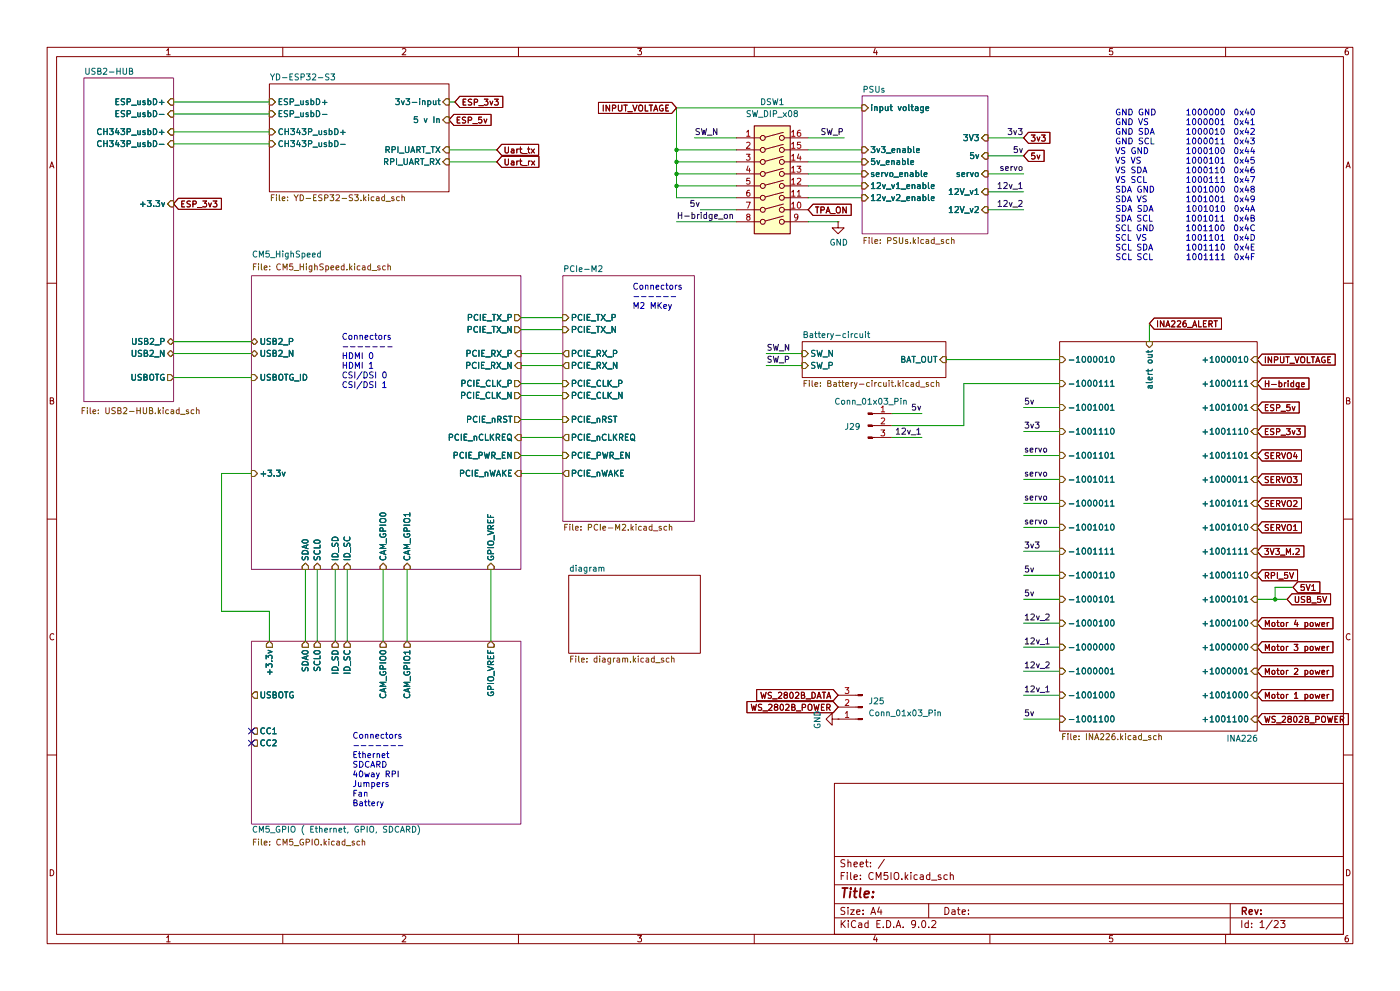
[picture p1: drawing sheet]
(kicad_sch
 (version 20250114)
 (generator "eeschema")
 (generator_version "9.0")
 (paper "A4")
 (lib_symbols
  (symbol "Connector:Conn_01x03_Pin"
   (pin_names
    (offset 1.016) (hide yes)) (exclude_from_sim no) (in_bom yes) (on_board yes)
   (property "Reference" "J" (at 0 5.08 0) (effects (font (size 1.27 1.27))))
   (property "Value" "Conn_01x03_Pin" (at 0 -5.08 0) (effects (font (size 1.27 1.27))))
   (property "Footprint" "" (at 0 0 0) (effects (font (size 1.27 1.27)) (hide yes)))
   (property "Datasheet" "~" (at 0 0 0) (effects (font (size 1.27 1.27)) (hide yes)))
   (property "Description" "Generic connector, single row, 01x03, script generated" (at 0 0 0) (effects (font (size 1.27 1.27)) (hide yes)))
   (property "ki_locked" "" (at 0 0 0) (effects (font (size 1.27 1.27))))
   (symbol "Conn_01x03_Pin_1_1"
    (rectangle (start 0.8636 2.667) (end 0 2.413) (stroke (width 0.1524) (type default)) (fill (type outline)))
    (rectangle (start 0.8636 0.127) (end 0 -0.127) (stroke (width 0.1524) (type default)) (fill (type outline)))
    (rectangle (start 0.8636 -2.413) (end 0 -2.667) (stroke (width 0.1524) (type default)) (fill (type outline)))
    (polyline (pts (xy 1.27 2.54) (xy 0.8636 2.54)) (stroke (width 0.1524) (type default)) (fill (type none)))
    (polyline (pts (xy 1.27 0) (xy 0.8636 0)) (stroke (width 0.1524) (type default)) (fill (type none)))
    (polyline (pts (xy 1.27 -2.54) (xy 0.8636 -2.54)) (stroke (width 0.1524) (type default)) (fill (type none)))
    (pin passive line (at 5.08 2.54 180) (length 3.81) (name "Pin_1" (effects (font (size 1.27 1.27)))) (number "1" (effects (font (size 1.27 1.27)))))
    (pin passive line (at 5.08 0 180) (length 3.81) (name "Pin_2" (effects (font (size 1.27 1.27)))) (number "2" (effects (font (size 1.27 1.27)))))
    (pin passive line (at 5.08 -2.54 180) (length 3.81) (name "Pin_3" (effects (font (size 1.27 1.27)))) (number "3" (effects (font (size 1.27 1.27))))))
   (embedded_fonts no))
  (symbol "Switch:SW_DIP_x08"
   (pin_names
    (offset 0) (hide yes)) (exclude_from_sim no) (in_bom yes) (on_board yes)
   (property "Reference" "SW" (at 0 13.97 0) (effects (font (size 1.27 1.27))))
   (property "Value" "SW_DIP_x08" (at 0 -11.43 0) (effects (font (size 1.27 1.27))))
   (property "Footprint" "" (at 0 0 0) (effects (font (size 1.27 1.27)) (hide yes)))
   (property "Datasheet" "~" (at 0 0 0) (effects (font (size 1.27 1.27)) (hide yes)))
   (property "Description" "8x DIP Switch, Single Pole Single Throw (SPST) switch, small symbol" (at 0 0 0) (effects (font (size 1.27 1.27)) (hide yes)))
   (symbol "SW_DIP_x08_0_0"
    (circle (center -2.032 10.16) (radius 0.508) (stroke (width 0) (type default)) (fill (type none)))
    (circle (center -2.032 7.62) (radius 0.508) (stroke (width 0) (type default)) (fill (type none)))
    (circle (center -2.032 5.08) (radius 0.508) (stroke (width 0) (type default)) (fill (type none)))
    (circle (center -2.032 2.54) (radius 0.508) (stroke (width 0) (type default)) (fill (type none)))
    (circle (center -2.032 0) (radius 0.508) (stroke (width 0) (type default)) (fill (type none)))
    (circle (center -2.032 -2.54) (radius 0.508) (stroke (width 0) (type default)) (fill (type none)))
    (circle (center -2.032 -5.08) (radius 0.508) (stroke (width 0) (type default)) (fill (type none)))
    (circle (center -2.032 -7.62) (radius 0.508) (stroke (width 0) (type default)) (fill (type none)))
    (polyline (pts (xy -1.524 10.287) (xy 2.3622 11.3284)) (stroke (width 0) (type default)) (fill (type none)))
    (polyline (pts (xy -1.524 7.747) (xy 2.3622 8.7884)) (stroke (width 0) (type default)) (fill (type none)))
    (polyline (pts (xy -1.524 5.207) (xy 2.3622 6.2484)) (stroke (width 0) (type default)) (fill (type none)))
    (polyline (pts (xy -1.524 2.667) (xy 2.3622 3.7084)) (stroke (width 0) (type default)) (fill (type none)))
    (polyline (pts (xy -1.524 0.127) (xy 2.3622 1.1684)) (stroke (width 0) (type default)) (fill (type none)))
    (polyline (pts (xy -1.524 -2.3876) (xy 2.3622 -1.3462)) (stroke (width 0) (type default)) (fill (type none)))
    (polyline (pts (xy -1.524 -4.9276) (xy 2.3622 -3.8862)) (stroke (width 0) (type default)) (fill (type none)))
    (polyline (pts (xy -1.524 -7.4676) (xy 2.3622 -6.4262)) (stroke (width 0) (type default)) (fill (type none)))
    (circle (center 2.032 10.16) (radius 0.508) (stroke (width 0) (type default)) (fill (type none)))
    (circle (center 2.032 7.62) (radius 0.508) (stroke (width 0) (type default)) (fill (type none)))
    (circle (center 2.032 5.08) (radius 0.508) (stroke (width 0) (type default)) (fill (type none)))
    (circle (center 2.032 2.54) (radius 0.508) (stroke (width 0) (type default)) (fill (type none)))
    (circle (center 2.032 0) (radius 0.508) (stroke (width 0) (type default)) (fill (type none)))
    (circle (center 2.032 -2.54) (radius 0.508) (stroke (width 0) (type default)) (fill (type none)))
    (circle (center 2.032 -5.08) (radius 0.508) (stroke (width 0) (type default)) (fill (type none)))
    (circle (center 2.032 -7.62) (radius 0.508) (stroke (width 0) (type default)) (fill (type none))))
   (symbol "SW_DIP_x08_0_1"
    (rectangle (start -3.81 12.7) (end 3.81 -10.16) (stroke (width 0.254) (type default)) (fill (type background))))
   (symbol "SW_DIP_x08_1_1"
    (pin passive line (at -7.62 10.16 0) (length 5.08) (name "~" (effects (font (size 1.27 1.27)))) (number "1" (effects (font (size 1.27 1.27)))))
    (pin passive line (at -7.62 7.62 0) (length 5.08) (name "~" (effects (font (size 1.27 1.27)))) (number "2" (effects (font (size 1.27 1.27)))))
    (pin passive line (at -7.62 5.08 0) (length 5.08) (name "~" (effects (font (size 1.27 1.27)))) (number "3" (effects (font (size 1.27 1.27)))))
    (pin passive line (at -7.62 2.54 0) (length 5.08) (name "~" (effects (font (size 1.27 1.27)))) (number "4" (effects (font (size 1.27 1.27)))))
    (pin passive line (at -7.62 0 0) (length 5.08) (name "~" (effects (font (size 1.27 1.27)))) (number "5" (effects (font (size 1.27 1.27)))))
    (pin passive line (at -7.62 -2.54 0) (length 5.08) (name "~" (effects (font (size 1.27 1.27)))) (number "6" (effects (font (size 1.27 1.27)))))
    (pin passive line (at -7.62 -5.08 0) (length 5.08) (name "~" (effects (font (size 1.27 1.27)))) (number "7" (effects (font (size 1.27 1.27)))))
    (pin passive line (at -7.62 -7.62 0) (length 5.08) (name "~" (effects (font (size 1.27 1.27)))) (number "8" (effects (font (size 1.27 1.27)))))
    (pin passive line (at 7.62 10.16 180) (length 5.08) (name "~" (effects (font (size 1.27 1.27)))) (number "16" (effects (font (size 1.27 1.27)))))
    (pin passive line (at 7.62 7.62 180) (length 5.08) (name "~" (effects (font (size 1.27 1.27)))) (number "15" (effects (font (size 1.27 1.27)))))
    (pin passive line (at 7.62 5.08 180) (length 5.08) (name "~" (effects (font (size 1.27 1.27)))) (number "14" (effects (font (size 1.27 1.27)))))
    (pin passive line (at 7.62 2.54 180) (length 5.08) (name "~" (effects (font (size 1.27 1.27)))) (number "13" (effects (font (size 1.27 1.27)))))
    (pin passive line (at 7.62 0 180) (length 5.08) (name "~" (effects (font (size 1.27 1.27)))) (number "12" (effects (font (size 1.27 1.27)))))
    (pin passive line (at 7.62 -2.54 180) (length 5.08) (name "~" (effects (font (size 1.27 1.27)))) (number "11" (effects (font (size 1.27 1.27)))))
    (pin passive line (at 7.62 -5.08 180) (length 5.08) (name "~" (effects (font (size 1.27 1.27)))) (number "10" (effects (font (size 1.27 1.27)))))
    (pin passive line (at 7.62 -7.62 180) (length 5.08) (name "~" (effects (font (size 1.27 1.27)))) (number "9" (effects (font (size 1.27 1.27))))))
   (embedded_fonts no))
  (symbol "power:GND"
   (power)
   (pin_numbers (hide yes))
   (pin_names
    (offset 0) (hide yes)) (exclude_from_sim no) (in_bom yes) (on_board yes)
   (property "Reference" "#PWR" (at 0 -6.35 0) (effects (font (size 1.27 1.27)) (hide yes)))
   (property "Value" "GND" (at 0 -3.81 0) (effects (font (size 1.27 1.27))))
   (property "Footprint" "" (at 0 0 0) (effects (font (size 1.27 1.27)) (hide yes)))
   (property "Datasheet" "" (at 0 0 0) (effects (font (size 1.27 1.27)) (hide yes)))
   (property "Description" "Power symbol creates a global label with name \"GND\" , ground" (at 0 0 0) (effects (font (size 1.27 1.27)) (hide yes)))
   (symbol "GND_0_1"
    (polyline (pts (xy 0 0) (xy 0 -1.27) (xy 1.27 -1.27) (xy 0 -2.54) (xy -1.27 -1.27) (xy 0 -1.27)) (stroke (width 0) (type default)) (fill (type none))))
   (symbol "GND_1_1"
    (pin power_in line (at 0 0 270) (length 0) (name "~" (effects (font (size 1.27 1.27)))) (number "1" (effects (font (size 1.27 1.27))))))
   (embedded_fonts no)))
 (text "Connectors\n-------\nEthernet\nSDCARD\n40way RPI\nJumpers\nFan\nBattery"
  (exclude_from_sim no)
  (at 74.676 171.196 0)
  (effects (font (size 1.27 1.27)) (justify left bottom)))
 (text "Connectors\n------\nM2 MKey"
  (exclude_from_sim no)
  (at 134.112 65.786 0)
  (effects (font (size 1.27 1.27)) (justify left bottom)))
 (text "GND GND		1000000	0x40\nGND VS		1000001	0x41\nGND SDA		1000010	0x42\nGND SCL		1000011	0x43\nVS GND		1000100	0x44\nVS VS		1000101	0x45\nVS SDA		1000110	0x46\nVS SCL		1000111	0x47\nSDA GND		1001000	0x48\nSDA VS		1001001	0x49\nSDA SDA		1001010	0x4A\nSDA SCL		1001011	0x4B\nSCL GND		1001100	0x4C\nSCL VS		1001101	0x4D\nSCL SDA		1001110	0x4E\nSCL SCL		1001111	0x4F"
  (exclude_from_sim no)
  (at 251.46 39.37 0)
  (effects (font (size 1.27 1.27))))
 (text "Connectors\n-------\nHDMI 0\nHDMI 1\nCSI/DSI 0\nCSI/DSI 1"
  (exclude_from_sim no)
  (at 72.39 82.55 0)
  (effects (font (size 1.27 1.27)) (justify left bottom)))
 (junction
  (at 143.51 31.75)
  (diameter 0)
  (color 0 0 0 0))
 (junction
  (at 143.51 36.83)
  (diameter 0)
  (color 0 0 0 0))
 (junction
  (at 270.51 127)
  (diameter 0)
  (color 0 0 0 0))
 (junction
  (at 143.51 34.29)
  (diameter 0)
  (color 0 0 0 0))
 (junction
  (at 143.51 39.37)
  (diameter 0)
  (color 0 0 0 0))
 (no_connect
  (at 53.34 157.48))
 (no_connect
  (at 53.34 154.94))
 (wire
  (pts (xy 143.51 34.29) (xy 156.21 34.29))
  (stroke (width 0) (type default)))
 (wire
  (pts (xy 36.83 80.01) (xy 53.34 80.01))
  (stroke (width 0) (type default)))
 (wire
  (pts (xy 104.14 120.65) (xy 104.14 135.89))
  (stroke (width 0) (type solid)))
 (wire
  (pts (xy 171.45 31.75) (xy 182.88 31.75))
  (stroke (width 0) (type default)))
 (wire
  (pts (xy 162.56 74.93) (xy 170.18 74.93))
  (stroke (width 0) (type default)))
 (wire
  (pts (xy 224.79 76.2) (xy 200.66 76.2))
  (stroke (width 0) (type default)))
 (wire
  (pts (xy 110.49 77.47) (xy 119.38 77.47))
  (stroke (width 0) (type solid)))
 (wire
  (pts (xy 217.17 101.6) (xy 224.79 101.6))
  (stroke (width 0) (type default)))
 (wire
  (pts (xy 189.23 87.63) (xy 195.58 87.63))
  (stroke (width 0) (type default)))
 (wire
  (pts (xy 46.99 100.33) (xy 53.34 100.33))
  (stroke (width 0) (type default)))
 (wire
  (pts (xy 182.88 39.37) (xy 171.45 39.37))
  (stroke (width 0) (type default)))
 (wire
  (pts (xy 110.49 92.71) (xy 119.38 92.71))
  (stroke (width 0) (type solid)))
 (wire
  (pts (xy 224.79 127) (xy 217.17 127))
  (stroke (width 0) (type default)))
 (wire
  (pts (xy 217.17 106.68) (xy 224.79 106.68))
  (stroke (width 0) (type default)))
 (wire
  (pts (xy 64.77 120.65) (xy 64.77 135.89))
  (stroke (width 0) (type solid)))
 (wire
  (pts (xy 224.79 147.32) (xy 217.17 147.32))
  (stroke (width 0) (type default)))
 (wire
  (pts (xy 270.51 127) (xy 266.7 127))
  (stroke (width 0) (type default)))
 (wire
  (pts (xy 110.49 67.31) (xy 119.38 67.31))
  (stroke (width 0) (type solid)))
 (wire
  (pts (xy 217.17 96.52) (xy 224.79 96.52))
  (stroke (width 0) (type default)))
 (wire
  (pts (xy 224.79 132.08) (xy 217.17 132.08))
  (stroke (width 0) (type default)))
 (wire
  (pts (xy 143.51 46.99) (xy 156.21 46.99))
  (stroke (width 0) (type default)))
 (wire
  (pts (xy 171.45 46.99) (xy 177.8 46.99))
  (stroke (width 0) (type default)))
 (wire
  (pts (xy 36.83 72.39) (xy 53.34 72.39))
  (stroke (width 0) (type default)))
 (wire
  (pts (xy 96.52 21.59) (xy 95.25 21.59))
  (stroke (width 0) (type default)))
 (wire
  (pts (xy 73.66 120.65) (xy 73.66 135.89))
  (stroke (width 0) (type solid)))
 (wire
  (pts (xy 36.83 30.48) (xy 57.15 30.48))
  (stroke (width 0) (type default)))
 (wire
  (pts (xy 67.31 120.65) (xy 67.31 135.89))
  (stroke (width 0) (type solid)))
 (wire
  (pts (xy 243.84 68.58) (xy 243.84 72.39))
  (stroke (width 0) (type default)))
 (wire
  (pts (xy 209.55 29.21) (xy 217.17 29.21))
  (stroke (width 0) (type default)))
 (wire
  (pts (xy 182.88 22.86) (xy 143.51 22.86))
  (stroke (width 0) (type default)))
 (wire
  (pts (xy 110.49 81.28) (xy 119.38 81.28))
  (stroke (width 0) (type solid)))
 (wire
  (pts (xy 36.83 74.93) (xy 53.34 74.93))
  (stroke (width 0) (type default)))
 (wire
  (pts (xy 81.28 120.65) (xy 81.28 135.89))
  (stroke (width 0) (type default)))
 (wire
  (pts (xy 36.83 24.13) (xy 57.15 24.13))
  (stroke (width 0) (type default)))
 (wire
  (pts (xy 46.99 129.54) (xy 46.99 100.33))
  (stroke (width 0) (type default)))
 (wire
  (pts (xy 224.79 152.4) (xy 217.17 152.4))
  (stroke (width 0) (type default)))
 (wire
  (pts (xy 217.17 86.36) (xy 224.79 86.36))
  (stroke (width 0) (type default)))
 (wire
  (pts (xy 209.55 40.64) (xy 217.17 40.64))
  (stroke (width 0) (type default)))
 (wire
  (pts (xy 86.36 120.65) (xy 86.36 135.89))
  (stroke (width 0) (type default)))
 (wire
  (pts (xy 143.51 39.37) (xy 143.51 41.91))
  (stroke (width 0) (type default)))
 (wire
  (pts (xy 110.49 74.93) (xy 119.38 74.93))
  (stroke (width 0) (type solid)))
 (wire
  (pts (xy 171.45 34.29) (xy 182.88 34.29))
  (stroke (width 0) (type default)))
 (wire
  (pts (xy 143.51 39.37) (xy 156.21 39.37))
  (stroke (width 0) (type default)))
 (wire
  (pts (xy 224.79 116.84) (xy 217.17 116.84))
  (stroke (width 0) (type default)))
 (wire
  (pts (xy 162.56 77.47) (xy 170.18 77.47))
  (stroke (width 0) (type default)))
 (wire
  (pts (xy 110.49 88.9) (xy 119.38 88.9))
  (stroke (width 0) (type solid)))
 (wire
  (pts (xy 171.45 36.83) (xy 182.88 36.83))
  (stroke (width 0) (type default)))
 (wire
  (pts (xy 224.79 81.28) (xy 204.47 81.28))
  (stroke (width 0) (type default)))
 (wire
  (pts (xy 273.05 127) (xy 270.51 127))
  (stroke (width 0) (type default)))
 (wire
  (pts (xy 36.83 27.94) (xy 57.15 27.94))
  (stroke (width 0) (type default)))
 (wire
  (pts (xy 189.23 92.71) (xy 195.58 92.71))
  (stroke (width 0) (type default)))
 (wire
  (pts (xy 209.55 33.02) (xy 217.17 33.02))
  (stroke (width 0) (type default)))
 (wire
  (pts (xy 105.41 31.75) (xy 95.25 31.75))
  (stroke (width 0) (type default)))
 (wire
  (pts (xy 224.79 142.24) (xy 217.17 142.24))
  (stroke (width 0) (type default)))
 (wire
  (pts (xy 143.51 31.75) (xy 143.51 34.29))
  (stroke (width 0) (type default)))
 (wire
  (pts (xy 110.49 96.52) (xy 119.38 96.52))
  (stroke (width 0) (type default)))
 (wire
  (pts (xy 143.51 36.83) (xy 143.51 39.37))
  (stroke (width 0) (type default)))
 (wire
  (pts (xy 171.45 41.91) (xy 182.88 41.91))
  (stroke (width 0) (type default)))
 (wire
  (pts (xy 143.51 31.75) (xy 156.21 31.75))
  (stroke (width 0) (type default)))
 (wire
  (pts (xy 217.17 121.92) (xy 224.79 121.92))
  (stroke (width 0) (type default)))
 (wire
  (pts (xy 224.79 137.16) (xy 217.17 137.16))
  (stroke (width 0) (type default)))
 (wire
  (pts (xy 274.32 124.46) (xy 270.51 124.46))
  (stroke (width 0) (type default)))
 (wire
  (pts (xy 110.49 83.82) (xy 119.38 83.82))
  (stroke (width 0) (type solid)))
 (wire
  (pts (xy 36.83 21.59) (xy 57.15 21.59))
  (stroke (width 0) (type default)))
 (wire
  (pts (xy 71.12 120.65) (xy 71.12 135.89))
  (stroke (width 0) (type solid)))
 (wire
  (pts (xy 204.47 90.17) (xy 189.23 90.17))
  (stroke (width 0) (type default)))
 (wire
  (pts (xy 171.45 29.21) (xy 179.07 29.21))
  (stroke (width 0) (type default)))
 (wire
  (pts (xy 204.47 81.28) (xy 204.47 90.17))
  (stroke (width 0) (type default)))
 (wire
  (pts (xy 143.51 34.29) (xy 143.51 36.83))
  (stroke (width 0) (type default)))
 (wire
  (pts (xy 217.17 111.76) (xy 224.79 111.76))
  (stroke (width 0) (type default)))
 (wire
  (pts (xy 105.41 34.29) (xy 95.25 34.29))
  (stroke (width 0) (type default)))
 (wire
  (pts (xy 224.79 91.44) (xy 217.17 91.44))
  (stroke (width 0) (type default)))
 (wire
  (pts (xy 147.32 29.21) (xy 156.21 29.21))
  (stroke (width 0) (type default)))
 (wire
  (pts (xy 209.55 36.83) (xy 217.17 36.83))
  (stroke (width 0) (type default)))
 (wire
  (pts (xy 57.15 135.89) (xy 57.15 129.54))
  (stroke (width 0) (type default)))
 (wire
  (pts (xy 148.59 44.45) (xy 156.21 44.45))
  (stroke (width 0) (type default)))
 (wire
  (pts (xy 143.51 41.91) (xy 156.21 41.91))
  (stroke (width 0) (type default)))
 (wire
  (pts (xy 143.51 36.83) (xy 156.21 36.83))
  (stroke (width 0) (type default)))
 (wire
  (pts (xy 270.51 124.46) (xy 270.51 127))
  (stroke (width 0) (type default)))
 (wire
  (pts (xy 110.49 69.85) (xy 119.38 69.85))
  (stroke (width 0) (type solid)))
 (wire
  (pts (xy 209.55 44.45) (xy 217.17 44.45))
  (stroke (width 0) (type default)))
 (wire
  (pts (xy 57.15 129.54) (xy 46.99 129.54))
  (stroke (width 0) (type default)))
 (wire
  (pts (xy 110.49 100.33) (xy 119.38 100.33))
  (stroke (width 0) (type default)))
 (wire
  (pts (xy 143.51 22.86) (xy 143.51 31.75))
  (stroke (width 0) (type default)))
 (label "servo"
  (at 217.17 36.83 180)
  (effects (font (size 1.27 1.27)) (justify right bottom)))
 (label "SW_P"
  (at 179.07 29.21 180)
  (effects (font (size 1.27 1.27)) (justify right bottom)))
 (label "servo"
  (at 217.17 111.76 0)
  (effects (font (size 1.27 1.27)) (justify left bottom)))
 (label "5v"
  (at 195.58 87.63 180)
  (effects (font (size 1.27 1.27)) (justify right bottom)))
 (label "5v"
  (at 217.17 86.36 0)
  (effects (font (size 1.27 1.27)) (justify left bottom)))
 (label "5v"
  (at 217.17 152.4 0)
  (effects (font (size 1.27 1.27)) (justify left bottom)))
 (label "SW_N"
  (at 147.32 29.21 0)
  (effects (font (size 1.27 1.27)) (justify left bottom)))
 (label "servo"
  (at 217.17 101.6 0)
  (effects (font (size 1.27 1.27)) (justify left bottom)))
 (label "12v_2"
  (at 217.17 44.45 180)
  (effects (font (size 1.27 1.27)) (justify right bottom)))
 (label "SW_N"
  (at 162.56 74.93 0)
  (effects (font (size 1.27 1.27)) (justify left bottom)))
 (label "3v3"
  (at 217.17 29.21 180)
  (effects (font (size 1.27 1.27)) (justify right bottom)))
 (label "5v"
  (at 217.17 121.92 0)
  (effects (font (size 1.27 1.27)) (justify left bottom)))
 (label "SW_P"
  (at 162.56 77.47 0)
  (effects (font (size 1.27 1.27)) (justify left bottom)))
 (label "servo"
  (at 217.17 96.52 0)
  (effects (font (size 1.27 1.27)) (justify left bottom)))
 (label "5v"
  (at 217.17 127 0)
  (effects (font (size 1.27 1.27)) (justify left bottom)))
 (label "5v"
  (at 148.59 44.45 180)
  (effects (font (size 1.27 1.27)) (justify right bottom)))
 (label "12v_1"
  (at 217.17 40.64 180)
  (effects (font (size 1.27 1.27)) (justify right bottom)))
 (label "servo"
  (at 217.17 106.68 0)
  (effects (font (size 1.27 1.27)) (justify left bottom)))
 (label "H-bridge_on"
  (at 143.51 46.99 0)
  (effects (font (size 1.27 1.27)) (justify left bottom)))
 (label "3v3"
  (at 217.17 91.44 0)
  (effects (font (size 1.27 1.27)) (justify left bottom)))
 (label "12v_2"
  (at 217.17 132.08 0)
  (effects (font (size 1.27 1.27)) (justify left bottom)))
 (label "12v_1"
  (at 217.17 147.32 0)
  (effects (font (size 1.27 1.27)) (justify left bottom)))
 (label "12v_1"
  (at 217.17 137.16 0)
  (effects (font (size 1.27 1.27)) (justify left bottom)))
 (label "5v"
  (at 217.17 33.02 180)
  (effects (font (size 1.27 1.27)) (justify right bottom)))
 (label "12v_2"
  (at 217.17 142.24 0)
  (effects (font (size 1.27 1.27)) (justify left bottom)))
 (label "3v3"
  (at 217.17 116.84 0)
  (effects (font (size 1.27 1.27)) (justify left bottom)))
 (label "12v_1"
  (at 195.58 92.71 180)
  (effects (font (size 1.27 1.27)) (justify right bottom)))
 (global_label "INPUT_VOLTAGE"
  (shape input)
  (at 143.51 22.86 180)
  (fields_autoplaced yes)
  (effects (font (size 1.27 1.27)) (justify right))
  (property "Intersheetrefs" "${INTERSHEET_REFS}" (at 126.0363 22.86 0) (effects (font (size 1.27 1.27)) (justify right) (hide yes))))
 (global_label "WS_2802B_POWER"
  (shape input)
  (at 266.7 152.4 0)
  (fields_autoplaced yes)
  (effects (font (size 1.27 1.27)) (justify left))
  (property "Intersheetrefs" "${INTERSHEET_REFS}" (at 286.9553 152.4 0) (effects (font (size 1.27 1.27)) (justify left) (hide yes))))
 (global_label "3v3"
  (shape input)
  (at 217.17 29.21 0)
  (fields_autoplaced yes)
  (effects (font (size 1.27 1.27)) (justify left))
  (property "Intersheetrefs" "${INTERSHEET_REFS}" (at 223.5418 29.21 0) (effects (font (size 1.27 1.27)) (justify left) (hide yes))))
 (global_label "3V3_M.2"
  (shape input)
  (at 266.7 116.84 0)
  (fields_autoplaced yes)
  (effects (font (size 1.27 1.27)) (justify left))
  (property "Intersheetrefs" "${INTERSHEET_REFS}" (at 277.5212 116.84 0) (effects (font (size 1.27 1.27)) (justify left) (hide yes))))
 (global_label "RPI_5V"
  (shape input)
  (at 266.7 121.92 0)
  (fields_autoplaced yes)
  (effects (font (size 1.27 1.27)) (justify left))
  (property "Intersheetrefs" "${INTERSHEET_REFS}" (at 276.1908 121.92 0) (effects (font (size 1.27 1.27)) (justify left) (hide yes))))
 (global_label "Uart_tx"
  (shape input)
  (at 105.41 31.75 0)
  (fields_autoplaced yes)
  (effects (font (size 1.27 1.27)) (justify left))
  (property "Intersheetrefs" "${INTERSHEET_REFS}" (at 115.108 31.75 0) (effects (font (size 1.27 1.27)) (justify left) (hide yes))))
 (global_label "SERVO1"
  (shape input)
  (at 266.7 111.76 0)
  (fields_autoplaced yes)
  (effects (font (size 1.27 1.27)) (justify left))
  (property "Intersheetrefs" "${INTERSHEET_REFS}" (at 277.0374 111.76 0) (effects (font (size 1.27 1.27)) (justify left) (hide yes))))
 (global_label "ESP_5v"
  (shape input)
  (at 95.25 25.4 0)
  (fields_autoplaced yes)
  (effects (font (size 1.27 1.27)) (justify left))
  (property "Intersheetrefs" "${INTERSHEET_REFS}" (at 105.1035 25.4 0) (effects (font (size 1.27 1.27)) (justify left) (hide yes))))
 (global_label "SERVO2"
  (shape input)
  (at 266.7 106.68 0)
  (fields_autoplaced yes)
  (effects (font (size 1.27 1.27)) (justify left))
  (property "Intersheetrefs" "${INTERSHEET_REFS}" (at 277.0374 106.68 0) (effects (font (size 1.27 1.27)) (justify left) (hide yes))))
 (global_label "Motor 2 power"
  (shape input)
  (at 266.7 142.24 0)
  (fields_autoplaced yes)
  (effects (font (size 1.27 1.27)) (justify left))
  (property "Intersheetrefs" "${INTERSHEET_REFS}" (at 283.6896 142.24 0) (effects (font (size 1.27 1.27)) (justify left) (hide yes))))
 (global_label "ESP_3v3"
  (shape input)
  (at 96.52 21.59 0)
  (fields_autoplaced yes)
  (effects (font (size 1.27 1.27)) (justify left))
  (property "Intersheetrefs" "${INTERSHEET_REFS}" (at 107.583 21.59 0) (effects (font (size 1.27 1.27)) (justify left) (hide yes))))
 (global_label "Motor 1 power"
  (shape input)
  (at 266.7 147.32 0)
  (fields_autoplaced yes)
  (effects (font (size 1.27 1.27)) (justify left))
  (property "Intersheetrefs" "${INTERSHEET_REFS}" (at 283.6896 147.32 0) (effects (font (size 1.27 1.27)) (justify left) (hide yes))))
 (global_label "5v"
  (shape input)
  (at 217.17 33.02 0)
  (fields_autoplaced yes)
  (effects (font (size 1.27 1.27)) (justify left))
  (property "Intersheetrefs" "${INTERSHEET_REFS}" (at 222.3323 33.02 0) (effects (font (size 1.27 1.27)) (justify left) (hide yes))))
 (global_label "5V1"
  (shape input)
  (at 274.32 124.46 0)
  (fields_autoplaced yes)
  (effects (font (size 1.27 1.27)) (justify left))
  (property "Intersheetrefs" "${INTERSHEET_REFS}" (at 280.8128 124.46 0) (effects (font (size 1.27 1.27)) (justify left) (hide yes))))
 (global_label "ESP_3v3"
  (shape input)
  (at 266.7 91.44 0)
  (fields_autoplaced yes)
  (effects (font (size 1.27 1.27)) (justify left))
  (property "Intersheetrefs" "${INTERSHEET_REFS}" (at 277.763 91.44 0) (effects (font (size 1.27 1.27)) (justify left) (hide yes))))
 (global_label "INA226_ALERT"
  (shape input)
  (at 243.84 68.58 0)
  (fields_autoplaced yes)
  (effects (font (size 1.27 1.27)) (justify left))
  (property "Intersheetrefs" "${INTERSHEET_REFS}" (at 260.0436 68.58 0) (effects (font (size 1.27 1.27)) (justify left) (hide yes))))
 (global_label "Motor 3 power"
  (shape input)
  (at 266.7 137.16 0)
  (fields_autoplaced yes)
  (effects (font (size 1.27 1.27)) (justify left))
  (property "Intersheetrefs" "${INTERSHEET_REFS}" (at 283.6896 137.16 0) (effects (font (size 1.27 1.27)) (justify left) (hide yes))))
 (global_label "WS_2802B_POWER"
  (shape input)
  (at 177.8 149.86 180)
  (fields_autoplaced yes)
  (effects (font (size 1.27 1.27)) (justify right))
  (property "Intersheetrefs" "${INTERSHEET_REFS}" (at 157.5447 149.86 0) (effects (font (size 1.27 1.27)) (justify right) (hide yes))))
 (global_label "SERVO4"
  (shape input)
  (at 266.7 96.52 0)
  (fields_autoplaced yes)
  (effects (font (size 1.27 1.27)) (justify left))
  (property "Intersheetrefs" "${INTERSHEET_REFS}" (at 277.0374 96.52 0) (effects (font (size 1.27 1.27)) (justify left) (hide yes))))
 (global_label "ESP_3v3"
  (shape input)
  (at 36.83 43.18 0)
  (fields_autoplaced yes)
  (effects (font (size 1.27 1.27)) (justify left))
  (property "Intersheetrefs" "${INTERSHEET_REFS}" (at 47.893 43.18 0) (effects (font (size 1.27 1.27)) (justify left) (hide yes))))
 (global_label "SERVO3"
  (shape input)
  (at 266.7 101.6 0)
  (fields_autoplaced yes)
  (effects (font (size 1.27 1.27)) (justify left))
  (property "Intersheetrefs" "${INTERSHEET_REFS}" (at 277.0374 101.6 0) (effects (font (size 1.27 1.27)) (justify left) (hide yes))))
 (global_label "INPUT_VOLTAGE"
  (shape input)
  (at 266.7 76.2 0)
  (fields_autoplaced yes)
  (effects (font (size 1.27 1.27)) (justify left))
  (property "Intersheetrefs" "${INTERSHEET_REFS}" (at 284.1737 76.2 0) (effects (font (size 1.27 1.27)) (justify left) (hide yes))))
 (global_label "USB_5V"
  (shape input)
  (at 273.05 127 0)
  (fields_autoplaced yes)
  (effects (font (size 1.27 1.27)) (justify left))
  (property "Intersheetrefs" "${INTERSHEET_REFS}" (at 283.1109 127 0) (effects (font (size 1.27 1.27)) (justify left) (hide yes))))
 (global_label "H-bridge"
  (shape input)
  (at 266.7 81.28 0)
  (fields_autoplaced yes)
  (effects (font (size 1.27 1.27)) (justify left))
  (property "Intersheetrefs" "${INTERSHEET_REFS}" (at 278.6098 81.28 0) (effects (font (size 1.27 1.27)) (justify left) (hide yes))))
 (global_label "Motor 4 power"
  (shape input)
  (at 266.7 132.08 0)
  (fields_autoplaced yes)
  (effects (font (size 1.27 1.27)) (justify left))
  (property "Intersheetrefs" "${INTERSHEET_REFS}" (at 283.6896 132.08 0) (effects (font (size 1.27 1.27)) (justify left) (hide yes))))
 (global_label "Uart_rx"
  (shape input)
  (at 105.41 34.29 0)
  (fields_autoplaced yes)
  (effects (font (size 1.27 1.27)) (justify left))
  (property "Intersheetrefs" "${INTERSHEET_REFS}" (at 115.1685 34.29 0) (effects (font (size 1.27 1.27)) (justify left) (hide yes))))
 (global_label "ESP_5v"
  (shape input)
  (at 266.7 86.36 0)
  (fields_autoplaced yes)
  (effects (font (size 1.27 1.27)) (justify left))
  (property "Intersheetrefs" "${INTERSHEET_REFS}" (at 276.5535 86.36 0) (effects (font (size 1.27 1.27)) (justify left) (hide yes))))
 (global_label "WS_2802B_DATA"
  (shape input)
  (at 177.8 147.32 180)
  (fields_autoplaced yes)
  (effects (font (size 1.27 1.27)) (justify right))
  (property "Intersheetrefs" "${INTERSHEET_REFS}" (at 159.6008 147.32 0) (effects (font (size 1.27 1.27)) (justify right) (hide yes))))
 (global_label "TPA_ON"
  (shape input)
  (at 171.45 44.45 0)
  (fields_autoplaced yes)
  (effects (font (size 1.27 1.27)) (justify left))
  (property "Intersheetrefs" "${INTERSHEET_REFS}" (at 181.4851 44.45 0) (effects (font (size 1.27 1.27)) (justify left) (hide yes))))
 (symbol
  (lib_id "Connector:Conn_01x03_Pin")
  (at 182.88 149.86 180)
  (unit 1)
  (exclude_from_sim no)
  (in_bom yes)
  (on_board yes)
  (dnp no)
  (fields_autoplaced yes)
  (property "Reference" "J25" (at 184.15 148.5899 0) (effects (font (size 1.27 1.27)) (justify right)))
  (property "Value" "Conn_01x03_Pin" (at 184.15 151.1299 0) (effects (font (size 1.27 1.27)) (justify right)))
  (property "Footprint" "Connector_JST:JST_PH_B3B-PH-K_1x03_P2.00mm_Vertical" (at 182.88 149.86 0) (effects (font (size 1.27 1.27)) (hide yes)))
  (property "Datasheet" "~" (at 182.88 149.86 0) (effects (font (size 1.27 1.27)) (hide yes)))
  (property "Description" "Generic connector, single row, 01x03, script generated" (at 182.88 149.86 0) (effects (font (size 1.27 1.27)) (hide yes)))
  (pin "2")
  (pin "3")
  (pin "1"))
 (symbol
  (lib_id "power:GND")
  (at 177.8 152.4 270)
  (unit 1)
  (exclude_from_sim no)
  (in_bom yes)
  (on_board yes)
  (dnp no)
  (property "Reference" "#PWR078" (at 171.45 152.4 0) (effects (font (size 1.27 1.27)) (hide yes)))
  (property "Value" "GND" (at 173.4058 152.527 0) (effects (font (size 1.27 1.27))))
  (property "Footprint" "" (at 177.8 152.4 0) (effects (font (size 1.27 1.27)) (hide yes)))
  (property "Datasheet" "" (at 177.8 152.4 0) (effects (font (size 1.27 1.27)) (hide yes)))
  (property "Description" "Power symbol creates a global label with name \"GND\" , ground" (at 177.8 152.4 0) (effects (font (size 1.27 1.27)) (hide yes)))
  (pin "1"))
 (symbol
  (lib_id "power:GND")
  (at 177.8 46.99 0)
  (unit 1)
  (exclude_from_sim no)
  (in_bom yes)
  (on_board yes)
  (dnp no)
  (property "Reference" "#PWR0137" (at 177.8 53.34 0) (effects (font (size 1.27 1.27)) (hide yes)))
  (property "Value" "GND" (at 177.927 51.3842 0) (effects (font (size 1.27 1.27))))
  (property "Footprint" "" (at 177.8 46.99 0) (effects (font (size 1.27 1.27)) (hide yes)))
  (property "Datasheet" "" (at 177.8 46.99 0) (effects (font (size 1.27 1.27)) (hide yes)))
  (property "Description" "Power symbol creates a global label with name \"GND\" , ground" (at 177.8 46.99 0) (effects (font (size 1.27 1.27)) (hide yes)))
  (pin "1"))
 (symbol
  (lib_id "Switch:SW_DIP_x08")
  (at 163.83 39.37 0)
  (unit 1)
  (exclude_from_sim no)
  (in_bom yes)
  (on_board yes)
  (dnp no)
  (fields_autoplaced yes)
  (property "Reference" "DSW1" (at 163.83 21.59 0) (effects (font (size 1.27 1.27))))
  (property "Value" "SW_DIP_x08" (at 163.83 24.13 0) (effects (font (size 1.27 1.27))))
  (property "Footprint" "Button_Switch_SMD:SW_DIP_SPSTx08_Slide_Copal_CHS-08A_W5.08mm_P1.27mm_JPin" (at 163.83 39.37 0) (effects (font (size 1.27 1.27)) (hide yes)))
  (property "Datasheet" "~" (at 163.83 39.37 0) (effects (font (size 1.27 1.27)) (hide yes)))
  (property "Description" "8x DIP Switch, Single Pole Single Throw (SPST) switch, small symbol" (at 163.83 39.37 0) (effects (font (size 1.27 1.27)) (hide yes)))
  (pin "2")
  (pin "9")
  (pin "5")
  (pin "13")
  (pin "8")
  (pin "16")
  (pin "7")
  (pin "11")
  (pin "6")
  (pin "14")
  (pin "3")
  (pin "10")
  (pin "12")
  (pin "1")
  (pin "15")
  (pin "4"))
 (symbol
  (lib_id "Connector:Conn_01x03_Pin")
  (at 184.15 90.17 0)
  (unit 1)
  (exclude_from_sim no)
  (in_bom yes)
  (on_board yes)
  (dnp no)
  (property "Reference" "J29" (at 180.848 90.424 0) (effects (font (size 1.27 1.27))))
  (property "Value" "Conn_01x03_Pin" (at 184.785 85.09 0) (effects (font (size 1.27 1.27))))
  (property "Footprint" "Connector_JST:JST_PH_B3B-PH-K_1x03_P2.00mm_Vertical" (at 184.15 90.17 0) (effects (font (size 1.27 1.27)) (hide yes)))
  (property "Datasheet" "~" (at 184.15 90.17 0) (effects (font (size 1.27 1.27)) (hide yes)))
  (property "Description" "Generic connector, single row, 01x03, script generated" (at 184.15 90.17 0) (effects (font (size 1.27 1.27)) (hide yes)))
  (pin "2")
  (pin "1")
  (pin "3"))
 (sheet
  (at 53.34 135.89)
  (size 57.15 38.735)
  (exclude_from_sim no)
  (in_bom yes)
  (on_board yes)
  (dnp no)
  (stroke (width 0.1524) (type solid) (color 132 0 132 1))
  (fill (color 255 255 255 0.0000))
  (property "Sheetname" "CM5_GPIO ( Ethernet, GPIO, SDCARD)" (at 53.34 176.53 0) (effects (font (size 1.27 1.27)) (justify left bottom)))
  (property "Sheetfile" "CM5_GPIO.kicad_sch" (at 53.34 177.8 0) (effects (font (size 1.27 1.27)) (justify left top)))
  (pin "ID_SC" output (at 73.66 135.89 90) (effects (font (size 1.27 1.27)) (justify right)))
  (pin "ID_SD" output (at 71.12 135.89 90) (effects (font (size 1.27 1.27)) (justify right)))
  (pin "SCL0" output (at 67.31 135.89 90) (effects (font (size 1.27 1.27)) (justify right)))
  (pin "SDA0" output (at 64.77 135.89 90) (effects (font (size 1.27 1.27)) (justify right)))
  (pin "GPIO_VREF" output (at 104.14 135.89 90) (effects (font (size 1.27 1.27)) (justify right)))
  (pin "CAM_GPIO0" output (at 81.28 135.89 90) (effects (font (size 1.27 1.27)) (justify right)))
  (pin "CAM_GPIO1" output (at 86.36 135.89 90) (effects (font (size 1.27 1.27)) (justify right)))
  (pin "CC1" output (at 53.34 154.94 180) (effects (font (size 1.27 1.27)) (justify left)))
  (pin "CC2" output (at 53.34 157.48 180) (effects (font (size 1.27 1.27)) (justify left)))
  (pin "USBOTG" output (at 53.34 147.32 180) (effects (font (size 1.27 1.27)) (justify left)))
  (pin "+3.3v" output (at 57.15 135.89 90) (effects (font (size 1.27 1.27)) (justify right))))
 (sheet
  (at 53.34 58.42)
  (size 57.15 62.23)
  (exclude_from_sim no)
  (in_bom yes)
  (on_board yes)
  (dnp no)
  (stroke (width 0.1524) (type solid) (color 132 0 132 1))
  (fill (color 255 255 255 0.0000))
  (property "Sheetname" "CM5_HighSpeed" (at 53.34 54.61 0) (effects (font (size 1.27 1.27)) (justify left bottom)))
  (property "Sheetfile" "CM5_HighSpeed.kicad_sch" (at 53.34 55.88 0) (effects (font (size 1.27 1.27)) (justify left top)))
  (pin "USB2_N" bidirectional (at 53.34 74.93 180) (effects (font (size 1.27 1.27)) (justify left)))
  (pin "USB2_P" bidirectional (at 53.34 72.39 180) (effects (font (size 1.27 1.27)) (justify left)))
  (pin "ID_SC" input (at 73.66 120.65 270) (effects (font (size 1.27 1.27)) (justify left)))
  (pin "ID_SD" input (at 71.12 120.65 270) (effects (font (size 1.27 1.27)) (justify left)))
  (pin "SCL0" input (at 67.31 120.65 270) (effects (font (size 1.27 1.27)) (justify left)))
  (pin "SDA0" input (at 64.77 120.65 270) (effects (font (size 1.27 1.27)) (justify left)))
  (pin "PCIE_CLK_P" output (at 110.49 81.28 0) (effects (font (size 1.27 1.27)) (justify right)))
  (pin "PCIE_CLK_N" output (at 110.49 83.82 0) (effects (font (size 1.27 1.27)) (justify right)))
  (pin "PCIE_TX_P" output (at 110.49 67.31 0) (effects (font (size 1.27 1.27)) (justify right)))
  (pin "PCIE_TX_N" output (at 110.49 69.85 0) (effects (font (size 1.27 1.27)) (justify right)))
  (pin "PCIE_nRST" output (at 110.49 88.9 0) (effects (font (size 1.27 1.27)) (justify right)))
  (pin "PCIE_RX_P" input (at 110.49 74.93 0) (effects (font (size 1.27 1.27)) (justify right)))
  (pin "PCIE_RX_N" input (at 110.49 77.47 0) (effects (font (size 1.27 1.27)) (justify right)))
  (pin "PCIE_nCLKREQ" input (at 110.49 92.71 0) (effects (font (size 1.27 1.27)) (justify right)))
  (pin "+3.3v" input (at 53.34 100.33 180) (effects (font (size 1.27 1.27)) (justify left)))
  (pin "USBOTG_ID" input (at 53.34 80.01 180) (effects (font (size 1.27 1.27)) (justify left)))
  (pin "GPIO_VREF" input (at 104.14 120.65 270) (effects (font (size 1.27 1.27)) (justify left)))
  (pin "PCIE_PWR_EN" output (at 110.49 96.52 0) (effects (font (size 1.27 1.27)) (justify right)))
  (pin "PCIE_nWAKE" input (at 110.49 100.33 0) (effects (font (size 1.27 1.27)) (justify right)))
  (pin "CAM_GPIO0" input (at 81.28 120.65 270) (effects (font (size 1.27 1.27)) (justify left)))
  (pin "CAM_GPIO1" input (at 86.36 120.65 270) (effects (font (size 1.27 1.27)) (justify left))))
 (sheet
  (at 119.38 58.42)
  (size 27.94 52.07)
  (exclude_from_sim no)
  (in_bom yes)
  (on_board yes)
  (dnp no)
  (fields_autoplaced yes)
  (stroke (width 0.152) (type solid) (color 132 0 132 1))
  (fill (color 255 255 255 0.0000))
  (property "Sheetname" "PCIe-M2" (at 119.38 57.7086 0) (effects (font (size 1.27 1.27)) (justify left bottom)))
  (property "Sheetfile" "PCIe-M2.kicad_sch" (at 119.38 111.0744 0) (effects (font (size 1.27 1.27)) (justify left top)))
  (pin "PCIE_CLK_P" input (at 119.38 81.28 180) (effects (font (size 1.27 1.27)) (justify left)))
  (pin "PCIE_CLK_N" input (at 119.38 83.82 180) (effects (font (size 1.27 1.27)) (justify left)))
  (pin "PCIE_TX_P" input (at 119.38 67.31 180) (effects (font (size 1.27 1.27)) (justify left)))
  (pin "PCIE_TX_N" input (at 119.38 69.85 180) (effects (font (size 1.27 1.27)) (justify left)))
  (pin "PCIE_nCLKREQ" output (at 119.38 92.71 180) (effects (font (size 1.27 1.27)) (justify left)))
  (pin "PCIE_nRST" input (at 119.38 88.9 180) (effects (font (size 1.27 1.27)) (justify left)))
  (pin "PCIE_RX_P" output (at 119.38 74.93 180) (effects (font (size 1.27 1.27)) (justify left)))
  (pin "PCIE_RX_N" output (at 119.38 77.47 180) (effects (font (size 1.27 1.27)) (justify left)))
  (pin "PCIE_PWR_EN" input (at 119.38 96.52 180) (effects (font (size 1.27 1.27)) (justify left)))
  (pin "PCIE_nWAKE" output (at 119.38 100.33 180) (effects (font (size 1.27 1.27)) (justify left))))
 (sheet
  (at 182.88 20.32)
  (size 26.67 29.21)
  (exclude_from_sim no)
  (in_bom yes)
  (on_board yes)
  (dnp no)
  (stroke (width 0.1524) (type solid) (color 132 0 132 1))
  (fill (color 255 255 255 0.0000))
  (property "Sheetname" "PSUs" (at 182.88 19.6845 0) (effects (font (size 1.27 1.27)) (justify left bottom)))
  (property "Sheetfile" "PSUs.kicad_sch" (at 182.88 50.292 0) (effects (font (size 1.27 1.27)) (justify left top)))
  (pin "3v3_enable" input (at 182.88 31.75 180) (effects (font (size 1.27 1.27)) (justify left)))
  (pin "input voltage" input (at 182.88 22.86 180) (effects (font (size 1.27 1.27)) (justify left)))
  (pin "5v" input (at 209.55 33.02 0) (effects (font (size 1.27 1.27)) (justify right)))
  (pin "5v_enable" input (at 182.88 34.29 180) (effects (font (size 1.27 1.27)) (justify left)))
  (pin "3V3" input (at 209.55 29.21 0) (effects (font (size 1.27 1.27)) (justify right)))
  (pin "servo_enable" input (at 182.88 36.83 180) (effects (font (size 1.27 1.27)) (justify left)))
  (pin "servo" input (at 209.55 36.83 0) (effects (font (size 1.27 1.27)) (justify right)))
  (pin "12V_v1" input (at 209.55 40.64 0) (effects (font (size 1.27 1.27)) (justify right)))
  (pin "12v_v1_enable" input (at 182.88 39.37 180) (effects (font (size 1.27 1.27)) (justify left)))
  (pin "12V_v2" input (at 209.55 44.45 0) (effects (font (size 1.27 1.27)) (justify right)))
  (pin "12v_v2_enable" input (at 182.88 41.91 180) (effects (font (size 1.27 1.27)) (justify left))))
 (sheet
  (at 170.18 72.39)
  (size 30.48 7.62)
  (exclude_from_sim no)
  (in_bom yes)
  (on_board yes)
  (dnp no)
  (fields_autoplaced yes)
  (stroke (width 0.1524) (type solid))
  (fill (color 0 0 0 0.0000))
  (property "Sheetname" "Battery-circuit" (at 170.18 71.6784 0) (effects (font (size 1.27 1.27)) (justify left bottom)))
  (property "Sheetfile" "Battery-circuit.kicad_sch" (at 170.18 80.5946 0) (effects (font (size 1.27 1.27)) (justify left top)))
  (pin "BAT_OUT" input (at 200.66 76.2 0) (effects (font (size 1.27 1.27)) (justify right)))
  (pin "SW_N" input (at 170.18 74.93 180) (effects (font (size 1.27 1.27)) (justify left)))
  (pin "SW_P" input (at 170.18 77.47 180) (effects (font (size 1.27 1.27)) (justify left))))
 (sheet
  (at 224.79 72.39)
  (size 41.91 82.55)
  (exclude_from_sim no)
  (in_bom yes)
  (on_board yes)
  (dnp no)
  (stroke (width 0.1524) (type solid))
  (fill (color 0 0 0 0.0000))
  (property "Sheetname" "INA226" (at 260.096 157.226 0) (effects (font (size 1.27 1.27)) (justify left bottom)))
  (property "Sheetfile" "INA226.kicad_sch" (at 225.044 155.448 0) (effects (font (size 1.27 1.27)) (justify left top)))
  (pin "-1000000" input (at 224.79 137.16 180) (effects (font (size 1.27 1.27)) (justify left)))
  (pin "+1000000" input (at 266.7 137.16 0) (effects (font (size 1.27 1.27)) (justify right)))
  (pin "alert out" input (at 243.84 72.39 90) (effects (font (size 1.27 1.27)) (justify right)))
  (pin "-1000001" input (at 224.79 142.24 180) (effects (font (size 1.27 1.27)) (justify left)))
  (pin "+1000001" input (at 266.7 142.24 0) (effects (font (size 1.27 1.27)) (justify right)))
  (pin "-1001000" input (at 224.79 147.32 180) (effects (font (size 1.27 1.27)) (justify left)))
  (pin "+1001000" input (at 266.7 147.32 0) (effects (font (size 1.27 1.27)) (justify right)))
  (pin "-1001100" input (at 224.79 152.4 180) (effects (font (size 1.27 1.27)) (justify left)))
  (pin "+1001100" input (at 266.7 152.4 0) (effects (font (size 1.27 1.27)) (justify right)))
  (pin "-1000100" input (at 224.79 132.08 180) (effects (font (size 1.27 1.27)) (justify left)))
  (pin "+1000100" input (at 266.7 132.08 0) (effects (font (size 1.27 1.27)) (justify right)))
  (pin "-1000101" input (at 224.79 127 180) (effects (font (size 1.27 1.27)) (justify left)))
  (pin "+1000101" input (at 266.7 127 0) (effects (font (size 1.27 1.27)) (justify right)))
  (pin "-1001010" input (at 224.79 111.76 180) (effects (font (size 1.27 1.27)) (justify left)))
  (pin "+1001010" input (at 266.7 111.76 0) (effects (font (size 1.27 1.27)) (justify right)))
  (pin "-1001110" input (at 224.79 91.44 180) (effects (font (size 1.27 1.27)) (justify left)))
  (pin "-1001101" input (at 224.79 96.52 180) (effects (font (size 1.27 1.27)) (justify left)))
  (pin "+1001110" input (at 266.7 91.44 0) (effects (font (size 1.27 1.27)) (justify right)))
  (pin "-1001001" input (at 224.79 86.36 180) (effects (font (size 1.27 1.27)) (justify left)))
  (pin "+1001001" input (at 266.7 86.36 0) (effects (font (size 1.27 1.27)) (justify right)))
  (pin "-1000111" input (at 224.79 81.28 180) (effects (font (size 1.27 1.27)) (justify left)))
  (pin "+1000111" input (at 266.7 81.28 0) (effects (font (size 1.27 1.27)) (justify right)))
  (pin "-1001011" input (at 224.79 101.6 180) (effects (font (size 1.27 1.27)) (justify left)))
  (pin "+1001011" input (at 266.7 106.68 0) (effects (font (size 1.27 1.27)) (justify right)))
  (pin "-1001111" input (at 224.79 116.84 180) (effects (font (size 1.27 1.27)) (justify left)))
  (pin "+1001111" input (at 266.7 116.84 0) (effects (font (size 1.27 1.27)) (justify right)))
  (pin "+1001101" input (at 266.7 96.52 0) (effects (font (size 1.27 1.27)) (justify right)))
  (pin "-1000011" input (at 224.79 106.68 180) (effects (font (size 1.27 1.27)) (justify left)))
  (pin "+1000011" input (at 266.7 101.6 0) (effects (font (size 1.27 1.27)) (justify right)))
  (pin "-1000110" input (at 224.79 121.92 180) (effects (font (size 1.27 1.27)) (justify left)))
  (pin "+1000110" input (at 266.7 121.92 0) (effects (font (size 1.27 1.27)) (justify right)))
  (pin "-1000010" input (at 224.79 76.2 180) (effects (font (size 1.27 1.27)) (justify left)))
  (pin "+1000010" input (at 266.7 76.2 0) (effects (font (size 1.27 1.27)) (justify right))))
 (sheet
  (at 120.65 121.92)
  (size 27.94 16.51)
  (exclude_from_sim no)
  (in_bom yes)
  (on_board yes)
  (dnp no)
  (fields_autoplaced yes)
  (stroke (width 0.1524) (type solid))
  (fill (color 0 0 0 0.0000))
  (property "Sheetname" "diagram" (at 120.65 121.2084 0) (effects (font (size 1.27 1.27)) (justify left bottom)))
  (property "Sheetfile" "diagram.kicad_sch" (at 120.65 139.0146 0) (effects (font (size 1.27 1.27)) (justify left top))))
 (sheet
  (at 57.15 17.78)
  (size 38.1 22.86)
  (exclude_from_sim no)
  (in_bom yes)
  (on_board yes)
  (dnp no)
  (fields_autoplaced yes)
  (stroke (width 0.1524) (type solid))
  (fill (color 0 0 0 0.0000))
  (property "Sheetname" "YD-ESP32-S3" (at 57.15 17.0684 0) (effects (font (size 1.27 1.27)) (justify left bottom)))
  (property "Sheetfile" "YD-ESP32-S3.kicad_sch" (at 57.15 41.2246 0) (effects (font (size 1.27 1.27)) (justify left top)))
  (pin "3v3-input" input (at 95.25 21.59 0) (effects (font (size 1.27 1.27)) (justify right)))
  (pin "ESP_usbD+" input (at 57.15 21.59 180) (effects (font (size 1.27 1.27)) (justify left)))
  (pin "ESP_usbD-" input (at 57.15 24.13 180) (effects (font (size 1.27 1.27)) (justify left)))
  (pin "5 v In" input (at 95.25 25.4 0) (effects (font (size 1.27 1.27)) (justify right)))
  (pin "CH343P_usbD+" input (at 57.15 27.94 180) (effects (font (size 1.27 1.27)) (justify left)))
  (pin "CH343P_usbD-" input (at 57.15 30.48 180) (effects (font (size 1.27 1.27)) (justify left)))
  (pin "RPI_UART_RX" input (at 95.25 34.29 0) (effects (font (size 1.27 1.27)) (justify right)))
  (pin "RPI_UART_TX" input (at 95.25 31.75 0) (effects (font (size 1.27 1.27)) (justify right))))
 (sheet
  (at 17.78 16.51)
  (size 19.05 68.58)
  (exclude_from_sim no)
  (in_bom yes)
  (on_board yes)
  (dnp no)
  (stroke (width 0.1524) (type solid) (color 132 0 132 1))
  (fill (color 255 255 255 0.0000))
  (property "Sheetname" "USB2-HUB" (at 17.78 15.8745 0) (effects (font (size 1.27 1.27)) (justify left bottom)))
  (property "Sheetfile" "USB2-HUB.kicad_sch" (at 17.018 86.36 0) (effects (font (size 1.27 1.27)) (justify left top)))
  (pin "USB2_N" bidirectional (at 36.83 74.93 0) (effects (font (size 1.27 1.27)) (justify right)))
  (pin "USB2_P" bidirectional (at 36.83 72.39 0) (effects (font (size 1.27 1.27)) (justify right)))
  (pin "+3.3v" input (at 36.83 43.18 0) (effects (font (size 1.27 1.27)) (justify right)))
  (pin "USBOTG" output (at 36.83 80.01 0) (effects (font (size 1.27 1.27)) (justify right)))
  (pin "ESP_usbD+" input (at 36.83 21.59 0) (effects (font (size 1.27 1.27)) (justify right)))
  (pin "ESP_usbD-" input (at 36.83 24.13 0) (effects (font (size 1.27 1.27)) (justify right)))
  (pin "CH343P_usbD+" input (at 36.83 27.94 0) (effects (font (size 1.27 1.27)) (justify right)))
  (pin "CH343P_usbD-" input (at 36.83 30.48 0) (effects (font (size 1.27 1.27)) (justify right))))
 (sheet_instances
  (path ""
   (page "1")))
 (embedded_fonts no))
